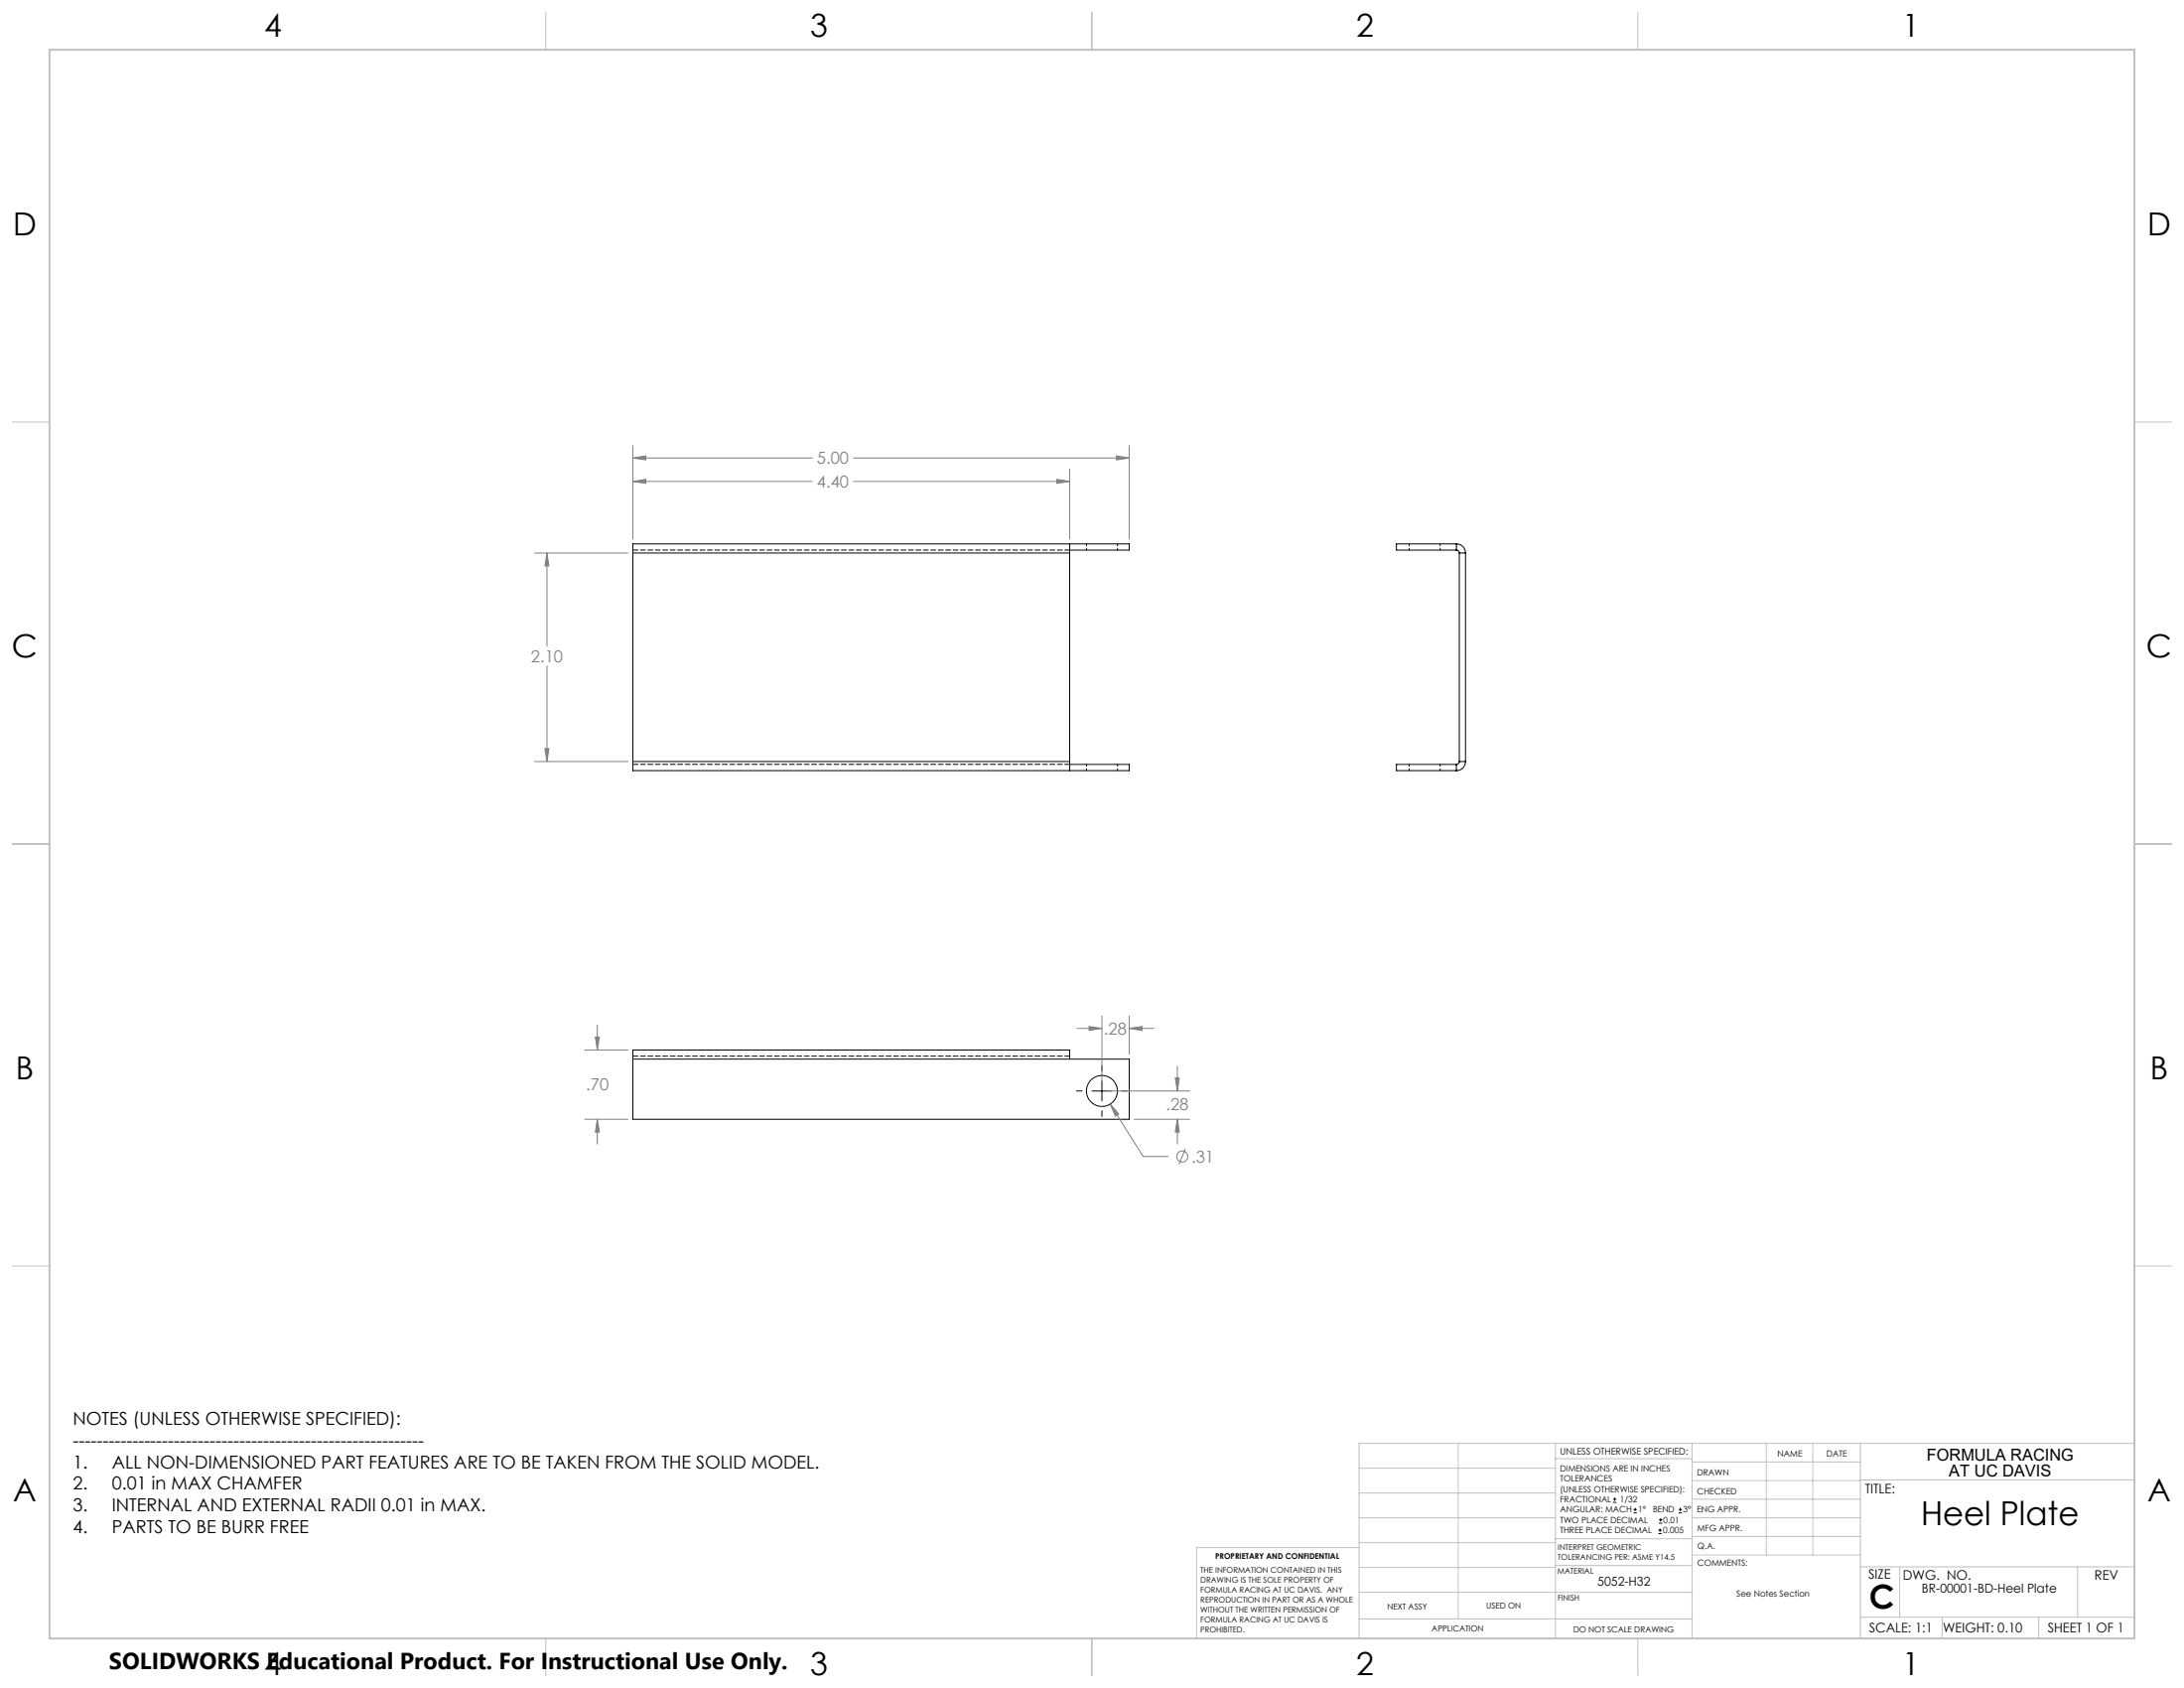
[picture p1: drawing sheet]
<svg xmlns="http://www.w3.org/2000/svg" width="559mm" height="432mm" viewBox="0 0 559 432" stroke-linecap="round" stroke-linejoin="round" font-family="sans-serif">
<g fill="none" stroke="#000" stroke-width=".25">
<path d="M273.7 139.1v2.4M372.6 139.1a2.29 2.29 0 0 1 2.4 2.4M372.6 139.1h-15.3v1.6h15.3M372.6 139.1v1.6M161.9 141.5v53.3M161.9 141.5h111.8M273.7 140.7h15.2v-1.6h-127v2.4M273.7 141.5v53.3M372.6 140.7a.72 .72 0 0 1 .8 .8M373.4 141.5h1.6M373.4 141.5v53.3M375 141.5v53.3"/>
<path d="M161.9 194.8v2.3h127v-1.6h-15.2M161.9 194.8h111.8M273.7 194.8v2.3M372.6 195.5h-15.3v1.6h15.3M372.6 195.5v1.6M373.4 194.8a.72 .72 0 0 1-.8 .7M373.4 194.8h1.6M375 194.8a2.29 2.29 0 0 1-2.4 2.3M161.9 270.9v-2.3h111.8v2.3M161.9 270.9h127v15.4h-127zM275.4 279.1h1.5M279.4 279.1h5.1"/>
<path d="M281.9 272.6v1.4M281.9 276.5v5.1M287 279.1h1.5M281.9 284.2v1.4M412.7 384.3h.9M412.7 383.5h.9M413.1 383.1v.8M418 387h.8M418 386.2h.8M418.4 385.7v.9M424.3 392.3h.9M424.3 391.4h.9"/>
<path d="M424.5 389.6h.8M424.5 388.8h.8M424.7 391v.9M424.9 388.4v.8M429.5 387h.9M429.5 386.2h.9M429.9 385.7v.9"/>
<circle cx="281.9" cy="279.1" r="4"/>
</g>
<path d="M273.7 140.7h-111.8M273.7 195.5h-111.8M273.7 270.2h-111.8" fill="none" stroke="#000" stroke-width=".25" stroke-dasharray="1.3 .6"/>
<path d="M278 139.1v1.6M360.6 139.1v1.6M285.9 140.7v-1.6M368.5 140.7v-1.6M278 195.5v1.6M285.9 197.1v-1.6M360.6 195.5v1.6M368.5 197.1v-1.6" fill="none" stroke="#000" stroke-width=".25" stroke-dasharray="1.3 .6" stroke-dashoffset=".8"/>
<g fill="none" stroke="#808080" stroke-width=".25">
<path d="M161.9 114v23.9M161.9 117.2h45.9M161.9 117.2l3.3-.6v1.1zM218.4 117.2h70.5M273.7 120v17.9M285.6 116.6l3.3 .6-3.3 .5zM288.9 114v23.9M161.9 123.2h45.9M161.9 123.2l3.3-.6v1zM218.4 123.2h55.3M270.4 122.6l3.3 .6-3.3 .4zM136.8 141.5h23.9"/>
<path d="M139.9 141.5v23.8M139.9 141.5l.5 3.3h-1zM139.9 170.3v24.5M136.8 194.8h23.9M139.4 191.5h1l-.5 3.3zM281.9 259.9v17.9M288.9 259.9v9.8M149.6 268.6h11.1M152.3 265.3h1.1l-.6 3.3zM152.8 262.3v6.3M275.6 263.1h6.3M278.7 262.6l3.2 .5-3.2 .5z"/>
<path d="M283.2 279.1h21.2M288.9 263.1l3.3-.5v1zM288.9 263.1h6.4M300.7 275.8h1l-.5 3.3zM301.2 272.7v6.4M149.6 286.3h11.1M152.8 286.3v6.4M152.8 286.3l.6 3.3h-1.1zM284.1 282.4l8.4 13.4h6.3M284.1 282.4l2.1 2.6-.8 .5zM290.2 286.3h14.2M301.2 286.3v6.4"/>
<path d="M301.2 286.3l.5 3.3h-1zM303.3 293.8l-1.6 4.1"/>
<circle cx="302.5" cy="295.8" r="1.4"/>
</g>
<g fill="none" stroke="#c0c0c0" stroke-width=".25">
<path d="M139.7 3.2v9.5M279.4 3.2v9.5M419.1 3.2v9.5M3.1 107.9h9.6M546.1 107.9h9.5M3.1 215.9h9.6M546.1 215.9h9.5M3.1 323.8h9.6M546.1 323.8h9.5M347.7 375.6h50.3M373.1 369.2v44.9M398 369.2v49.9"/>
<path d="M398 373.1h34.9M432.9 369.2v49.9M432.9 378.7h43.1M432.9 374h43.1M451.9 369.2v28.6M463.8 369.2v28.6M476 369.2v49.9M476 378.6h70.1M546.1 369.2h-198.4v49.9M347.7 394.6h50.3M347.7 388.3h50.3M347.7 381.9h50.3"/>
<path d="M347.7 395.9h-41.6v23.2M398 393.6h35M432.9 383.5h43.1M432.9 388.3h43.1M432.9 393h43.1M433 397.8h43M139.7 419.1v9.6M279.4 419.1v9.6M347.7 414.1h85.2M347.7 401h50.3M347.7 407.3h50.3M398 407.4h34.9"/>
<path d="M398 400.5h35M419.1 419.1v9.6M476 413.7h70.1M476 400.8h70.1M486.1 400.8v12.9M496.9 413.7v5.4M521.6 413.7v5.4M531.6 400.8v12.9"/>
</g>
<path d="M12.7 12.7h533.4v406.4h-533.4z" fill="none" stroke="#c0c0c0" stroke-width=".5"/>
<path d="M139.4 191.5h1l-.5 3.3zM139.9 141.5l.5 3.3h-1zM270.4 122.6l3.3 .6-3.3 .4zM161.9 123.2l3.3-.6v1zM285.6 116.6l3.3 .6-3.3 .5zM161.9 117.2l3.3-.6v1.1zM284.1 282.4l1.3 3.1 .8-.5zM278.7 262.6l3.2 .5-3.2 .5zM288.9 263.1l3.3-.5v1zM301.2 286.3l.5 3.3h-1zM300.7 275.8h1l-.5 3.3zM152.3 265.3h1.1l-.6 3.3zM152.8 286.3l.6 3.3h-1.1z" fill="#808080"/>
<g font-size="8.5">
<text x="491.5" y="390.1">Heel Plate</text>
<text x="478.3" y="411.4">C</text>
</g>
<g font-size="8.1">
<text x="67.6" y="9.3">4</text>
<text x="207.3" y="9.3">3</text>
<text x="347" y="9.3">2</text>
<text x="486.7" y="9.3">1</text>
<text x="3.3" y="60.1">D</text>
<text x="549.4" y="60.1">D</text>
<text x="3" y="168">C</text>
<text x="549.1" y="168">C</text>
<text x="4" y="276">B</text>
<text x="550.1" y="276">B</text>
<text x="3.3" y="383.9">A</text>
<text x="549.4" y="383.9">A</text>
<text x="67.6" y="428.4">4</text>
<text x="207.3" y="428.4">3</text>
<text x="347" y="428.4">2</text>
<text x="486.7" y="428.4">1</text>
</g>
<text font-size="5.9" x="27.9" y="427">SOLIDWORKS Educational Product. For Instructional Use Only.</text>
<g font-size="4.6">
<text x="18.6" y="364.4">NOTES (UNLESS OTHERWISE SPECIFIED):</text>
<text x="18.6" y="370">-----------------------------------------------------------</text>
<text x="18.6" y="375.5">1.</text>
<text x="28.7" y="375.5">ALL NON-DIMENSIONED PART FEATURES ARE TO BE TAKEN FROM THE SOLID MODEL.</text>
<text x="18.6" y="381.1">2.</text>
<text x="28.7" y="381.1">0.01 in MAX CHAMFER</text>
<text x="18.6" y="386.7">3.</text>
<text x="28.7" y="386.7">INTERNAL AND EXTERNAL RADII 0.01 in MAX.</text>
<text x="18.6" y="392.3">4.</text>
<text x="28.7" y="392.3">PARTS TO BE BURR FREE</text>
</g>
<g font-size="4.2" fill="#808080">
<text x="209" y="118.7">5.00</text>
<text x="209" y="124.7">4.40</text>
<text x="135.8" y="169.4">2.10</text>
<text x="282.4" y="264.7">.28</text>
<text x="149.9" y="278.9">.70</text>
<text x="298.3" y="283.9">.28</text>
<text x="304.8" y="297.4">.31</text>
</g>
<g font-size="4.2">
<text x="493" y="373.5">FORMULA RACING</text>
<text x="498.7" y="377.8">AT UC DAVIS</text>
</g>
<g font-size="3.4">
<text x="477.2" y="381.9">TITLE:</text>
<text x="478.1" y="404">SIZE</text>
<text x="486.9" y="404">DWG. NO.</text>
<text x="535.9" y="404.1">REV</text>
<text x="478.2" y="417.6">SCALE: 1:1</text>
<text x="497.1" y="417.7">WEIGHT: 0.10</text>
<text x="523.9" y="417.6">SHEET 1 OF 1</text>
</g>
<g font-size="3.2">
<text x="408.8" y="405.7">5052-H32</text>
<text x="491.7" y="407.5">BR-00001-BD-Heel Plate</text>
</g>
<text font-size="2.4" x="399.2" y="372.1">UNLESS OTHERWISE SPECIFIED:</text>
<g font-size="2.2">
<text x="399.2" y="376.4">DIMENSIONS ARE IN INCHES</text>
<text x="434.2" y="377.3">DRAWN</text>
<text x="454.8" y="372.5">NAME</text>
<text x="467.3" y="372.6">DATE</text>
<text x="399.2" y="379">TOLERANCES</text>
<text x="399.2" y="381.7">(UNLESS OTHERWISE SPECIFIED):</text>
<text x="434.3" y="382.2">CHECKED</text>
<text x="399.2" y="389.6">TWO PLACE DECIMAL</text>
<text x="399.2" y="384.3">FRACTIONAL</text>
<text x="399.2" y="387">ANGULAR: MACH</text>
<text x="414.5" y="384.3">1/32</text>
<text x="419.1" y="387">1°</text>
<text x="422.9" y="387">BEND</text>
<text x="425.6" y="389.6">0.01</text>
<text x="430.6" y="387">3°</text>
<text x="434.2" y="386.9">ENG APPR.</text>
<text x="399.2" y="392.3">THREE PLACE DECIMAL</text>
<text x="425.5" y="392.3">0.005</text>
<text x="434.3" y="391.6">MFG APPR.</text>
<text x="434.3" y="396.3">Q.A.</text>
<text x="434.3" y="400.5">COMMENTS:</text>
<text x="444.3" y="408.5">See Notes Section</text>
</g>
<g font-size="2.1">
<text x="354.9" y="411.6">NEXT ASSY</text>
<text x="380.3" y="411.6">USED ON</text>
<text x="366.3" y="417.4">APPLICATION</text>
<text x="402.5" y="417.5">DO NOT SCALE DRAWING</text>
</g>
<g font-size="2">
<text x="310.9" y="398.8">PROPRIETARY AND CONFIDENTIAL</text>
<text x="398.6" y="396.5">INTERPRET GEOMETRIC</text>
<text x="398.6" y="399">TOLERANCING PER: ASME Y14.5</text>
<text x="307.2" y="402.4">THE INFORMATION CONTAINED IN THIS</text>
<text x="307.2" y="404.9">DRAWING IS THE SOLE PROPERTY OF</text>
<text x="307.2" y="407.5">FORMULA RACING AT UC DAVIS. ANY</text>
<text x="398.5" y="402.6">MATERIAL</text>
<text x="307.2" y="410">REPRODUCTION IN PART OR AS A WHOLE</text>
<text x="307.2" y="412.5">WITHOUT THE WRITTEN PERMISSION OF</text>
<text x="398.5" y="409.4">FINISH</text>
<text x="307.2" y="415">FORMULA RACING AT UC DAVIS IS</text>
<text x="307.2" y="417.6">PROHIBITED.</text>
</g>
</svg>
